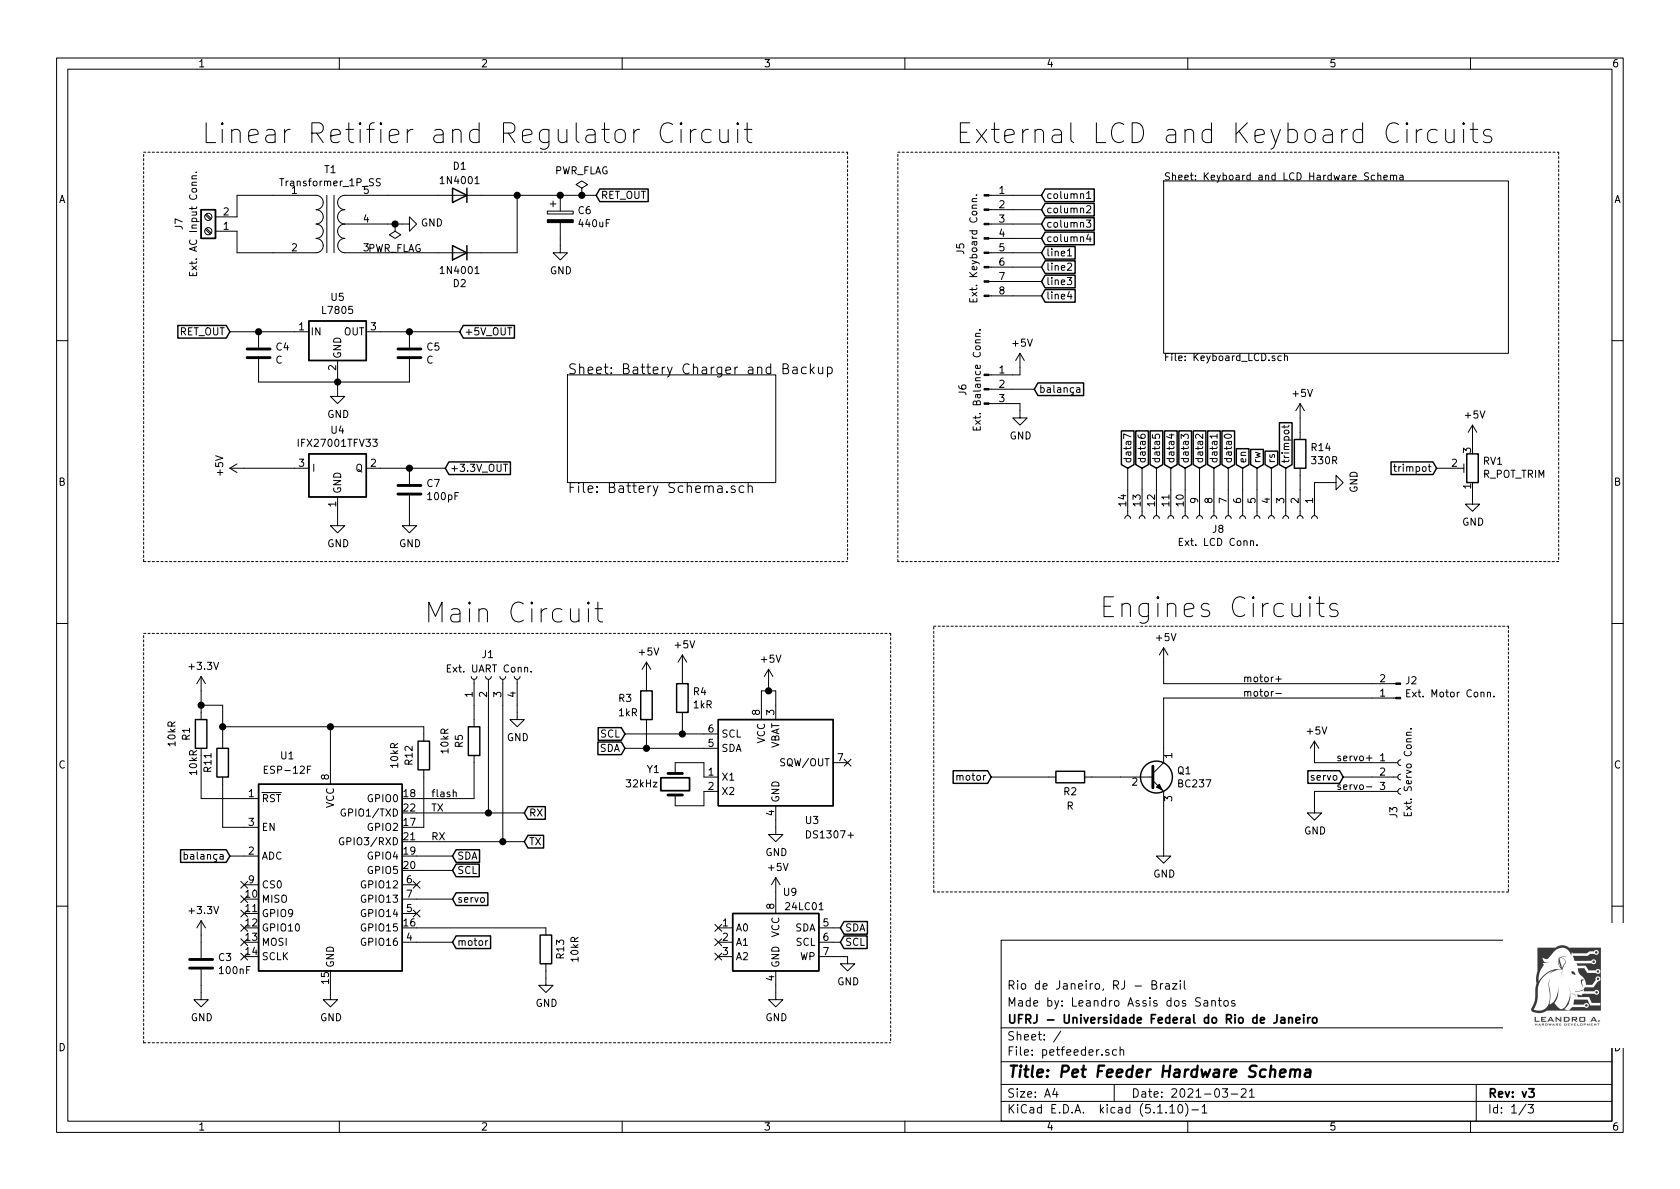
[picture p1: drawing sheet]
EESchema Schematic File Version 4
EELAYER 30 0
EELAYER END
$Descr A4 11693 8268
encoding utf-8
Sheet 1 3
Title "Pet Feeder Hardware Schema"
Date "2021-03-21"
Rev "v3"
Comp "UFRJ - Universidade Federal do Rio de Janeiro"
Comment1 "Made by: Leandro Assis dos Santos"
Comment2 "Rio de Janeiro, RJ - Brazil"
Comment3 ""
Comment4 ""
$EndDescr
$Comp
L Regulator_Linear:L7805 U5
U 1 1
P 2350 2300
F 0 "U5" H 2350 2542 50  0000 C CNN
F 1 "L7805" H 2350 2451 50  0000 C CNN
F 2 "" H 2375 2150 50  0001 L CIN
F 3 "http://www.st.com/content/ccc/resource/technical/document/datasheet/41/4f/b3/b0/12/d4/47/88/CD00000444.pdf/files/CD00000444.pdf/jcr:content/translations/en.CD00000444.pdf" H 2350 2250 50  0001 C CNN
	1    2350 2300
	1    0    0    -1  
$EndComp
Wire Wire Line
	4900 5600 4900 5500
Wire Wire Line
	4700 5600 4900 5600
Wire Wire Line
	4900 5300 4900 5400
Wire Wire Line
	4700 5300 4900 5300
Text Notes 7650 4300 0    138  ~ 0
Engines Circuits
Wire Notes Line
	6500 6200 6500 4350
Wire Notes Line
	10500 6200 6500 6200
Wire Notes Line
	10500 4350 10500 6200
Wire Notes Line
	6500 4350 10500 4350
Wire Wire Line
	8100 4850 9550 4850
Wire Wire Line
	8100 4750 9550 4750
Text Label 8650 4850 0    50   ~ 0
motor-
Text Label 8650 4750 0    50   ~ 0
motor+
Wire Wire Line
	8100 5900 8100 5600
$Comp
L power:GND #PWR08
U 1 1
P 8100 5900
F 0 "#PWR08" H 8100 5650 50  0001 C CNN
F 1 "GND" H 8105 5727 50  0000 C CNN
F 2 "" H 8100 5900 50  0001 C CNN
F 3 "" H 8100 5900 50  0001 C CNN
	1    8100 5900
	1    0    0    -1  
$EndComp
Wire Wire Line
	8100 5200 8100 4850
Wire Wire Line
	8100 4600 8100 4750
$Comp
L Connector:Conn_01x02_Male J2
U 1 1
P 9750 4850
F 0 "J2" H 9722 4732 50  0000 R CNN
F 1 "Ext. Motor Conn." H 9722 4823 50  0000 R CNN
F 2 "" H 9750 4850 50  0001 C CNN
F 3 "~" H 9750 4850 50  0001 C CNN
	1    9750 4850
	-1   0    0    1   
$EndComp
Wire Wire Line
	6900 5400 7300 5400
Text GLabel 6900 5400 0    50   Input ~ 0
motor
NoConn ~ 5900 5300
Wire Wire Line
	3300 5300 3300 5550
Wire Wire Line
	3300 4900 3300 5000
$Comp
L Device:R R5
U 1 1
P 3300 5150
F 0 "R5" V 3400 5150 50  0000 C CNN
F 1 "10kR" V 3500 5150 50  0000 C CNN
F 2 "" V 3230 5150 50  0001 C CNN
F 3 "~" H 3300 5150 50  0001 C CNN
	1    3300 5150
	-1   0    0    1   
$EndComp
Wire Wire Line
	4500 4700 4500 4750
Wire Wire Line
	5350 4800 5400 4800
Connection ~ 5350 4800
Wire Wire Line
	5350 4750 5350 4800
Wire Wire Line
	5300 4800 5350 4800
Wire Wire Line
	4750 4700 4750 4650
$Comp
L power:+5V #PWR07
U 1 1
P 4750 4650
F 0 "#PWR07" H 4750 4500 50  0001 C CNN
F 1 "+5V" H 4765 4823 50  0000 C CNN
F 2 "" H 4750 4650 50  0001 C CNN
F 3 "" H 4750 4650 50  0001 C CNN
	1    4750 4650
	1    0    0    -1  
$EndComp
$Comp
L power:+5V #PWR06
U 1 1
P 4500 4700
F 0 "#PWR06" H 4500 4550 50  0001 C CNN
F 1 "+5V" H 4515 4873 50  0000 C CNN
F 2 "" H 4500 4700 50  0001 C CNN
F 3 "" H 4500 4700 50  0001 C CNN
	1    4500 4700
	1    0    0    -1  
$EndComp
$Comp
L power:+5V #PWR04
U 1 1
P 5350 4750
F 0 "#PWR04" H 5350 4600 50  0001 C CNN
F 1 "+5V" H 5365 4923 50  0000 C CNN
F 2 "" H 5350 4750 50  0001 C CNN
F 3 "" H 5350 4750 50  0001 C CNN
	1    5350 4750
	1    0    0    -1  
$EndComp
Wire Wire Line
	4750 5100 4900 5100
Wire Wire Line
	4750 5000 4750 5100
Wire Wire Line
	4500 5200 4900 5200
Wire Wire Line
	4500 5050 4500 5200
$Comp
L Device:R R4
U 1 1
P 4750 4850
F 0 "R4" H 4820 4896 50  0000 L CNN
F 1 "1kR" H 4820 4805 50  0000 L CNN
F 2 "" V 4680 4850 50  0001 C CNN
F 3 "~" H 4750 4850 50  0001 C CNN
	1    4750 4850
	1    0    0    -1  
$EndComp
$Comp
L Device:R R3
U 1 1
P 4500 4900
F 0 "R3" H 4300 4950 50  0000 L CNN
F 1 "1kR" H 4300 4850 50  0000 L CNN
F 2 "" V 4430 4900 50  0001 C CNN
F 3 "~" H 4500 4900 50  0001 C CNN
	1    4500 4900
	1    0    0    -1  
$EndComp
Wire Wire Line
	1700 5950 1600 5950
Text GLabel 1600 5950 0    50   Input ~ 0
balança
NoConn ~ 1700 6650
NoConn ~ 1700 6550
NoConn ~ 1700 6450
NoConn ~ 1700 6350
NoConn ~ 1700 6250
NoConn ~ 1700 6150
Text Notes 2950 4550 0    138  ~ 0
Main Circuit\n\n
Wire Notes Line
	1000 7250 1000 4400
Wire Notes Line
	6200 4400 6200 7250
Wire Wire Line
	2300 6900 2300 6850
Text GLabel 3150 6550 2    50   Input ~ 0
motor
Text Label 3000 5550 0    50   ~ 0
flash
Wire Wire Line
	2900 5550 3300 5550
Wire Wire Line
	2900 5850 3500 5850
Wire Wire Line
	2900 5650 3400 5650
Text Label 3000 5850 0    50   ~ 0
RX
Text Label 3000 5650 0    50   ~ 0
TX
Wire Wire Line
	3500 5850 3500 4900
Wire Wire Line
	3400 5650 3400 4900
Connection ~ 1400 4900
Wire Wire Line
	1400 4950 1400 4900
Wire Wire Line
	1400 4900 1400 4800
$Comp
L Device:R R1
U 1 1
P 1400 5100
F 0 "R1" V 1500 5100 50  0000 C CNN
F 1 "10kR" V 1600 5100 50  0000 C CNN
F 2 "" V 1330 5100 50  0001 C CNN
F 3 "~" H 1400 5100 50  0001 C CNN
	1    1400 5100
	-1   0    0    1   
$EndComp
Wire Wire Line
	5400 4800 5400 4900
Wire Wire Line
	5300 4900 5300 4800
Wire Wire Line
	7600 5400 7800 5400
Wire Wire Line
	5400 5750 5400 5700
$Comp
L Device:R R2
U 1 1
P 7450 5400
F 0 "R2" V 7550 5400 50  0000 C CNN
F 1 "R" V 7650 5400 50  0000 C CNN
F 2 "" V 7380 5400 50  0001 C CNN
F 3 "~" H 7450 5400 50  0001 C CNN
	1    7450 5400
	0    1    1    0   
$EndComp
$Comp
L Transistor_BJT:BC237 Q1
U 1 1
P 8000 5400
F 0 "Q1" H 8191 5446 50  0000 L CNN
F 1 "BC237" H 8191 5355 50  0000 L CNN
F 2 "Package_TO_SOT_THT:TO-92_Inline" H 8200 5325 50  0001 L CIN
F 3 "http://www.onsemi.com/pub_link/Collateral/BC237-D.PDF" H 8000 5400 50  0001 L CNN
	1    8000 5400
	1    0    0    -1  
$EndComp
$Comp
L power:+3.3V #PWR01
U 1 1
P 1400 4800
F 0 "#PWR01" H 1400 4650 50  0001 C CNN
F 1 "+3.3V" H 1415 4973 50  0000 C CNN
F 2 "" H 1400 4800 50  0001 C CNN
F 3 "" H 1400 4800 50  0001 C CNN
	1    1400 4800
	1    0    0    -1  
$EndComp
$Comp
L power:GND #PWR03
U 1 1
P 2300 6900
F 0 "#PWR03" H 2300 6650 50  0001 C CNN
F 1 "GND" H 2305 6727 50  0000 C CNN
F 2 "" H 2300 6900 50  0001 C CNN
F 3 "" H 2300 6900 50  0001 C CNN
	1    2300 6900
	1    0    0    -1  
$EndComp
$Comp
L power:GND #PWR05
U 1 1
P 5400 5750
F 0 "#PWR05" H 5400 5500 50  0001 C CNN
F 1 "GND" H 5405 5577 50  0000 C CNN
F 2 "" H 5400 5750 50  0001 C CNN
F 3 "" H 5400 5750 50  0001 C CNN
	1    5400 5750
	1    0    0    -1  
$EndComp
$Comp
L Timer_RTC:DS1307+ U3
U 1 1
P 5400 5300
F 0 "U3" H 5600 4900 50  0000 L CNN
F 1 "DS1307+" H 5600 4800 50  0000 L CNN
F 2 "Package_DIP:DIP-8_W7.62mm" H 5400 4800 50  0001 C CNN
F 3 "https://datasheets.maximintegrated.com/en/ds/DS1307.pdf" H 5400 5100 50  0001 C CNN
	1    5400 5300
	1    0    0    -1  
$EndComp
$Comp
L RF_Module:ESP-12F U1
U 1 1
P 2300 6150
F 0 "U1" H 2000 7050 50  0000 C CNN
F 1 "ESP-12F" H 2000 6950 50  0000 C CNN
F 2 "RF_Module:ESP-12E" H 2300 6150 50  0001 C CNN
F 3 "http://wiki.ai-thinker.com/_media/esp8266/esp8266_series_modules_user_manual_v1.1.pdf" H 1950 6250 50  0001 C CNN
	1    2300 6150
	1    0    0    -1  
$EndComp
Wire Notes Line
	6250 1050 10850 1050
Wire Notes Line
	10850 1050 10850 3900
Wire Notes Line
	10850 3900 6250 3900
Wire Notes Line
	6250 3900 6250 1050
Text Notes 6650 1000 0    138  ~ 0
External LCD and Keyboard Circuits
Wire Wire Line
	7050 2050 7250 2050
Wire Wire Line
	7050 1950 7250 1950
Wire Wire Line
	7050 1850 7250 1850
Wire Wire Line
	7050 1750 7250 1750
Wire Wire Line
	7050 1650 7250 1650
Wire Wire Line
	7050 1550 7250 1550
Wire Wire Line
	7050 1450 7250 1450
Wire Wire Line
	7050 1350 7250 1350
Text GLabel 7250 2050 2    50   Input ~ 0
line4
Text GLabel 7250 1950 2    50   Input ~ 0
line3
Text GLabel 7250 1850 2    50   Input ~ 0
line2
Text GLabel 7250 1750 2    50   Input ~ 0
line1
Text GLabel 7250 1650 2    50   Input ~ 0
column4
Text GLabel 7250 1550 2    50   Input ~ 0
column3
Text GLabel 7250 1450 2    50   Input ~ 0
column2
Text GLabel 7250 1350 2    50   Input ~ 0
column1
Wire Wire Line
	7100 2800 7100 2850
Wire Wire Line
	7050 2800 7100 2800
$Comp
L power:GND #PWR0102
U 1 1
P 7100 2850
F 0 "#PWR0102" H 7100 2600 50  0001 C CNN
F 1 "GND" H 7105 2677 50  0000 C CNN
F 2 "" H 7100 2850 50  0001 C CNN
F 3 "" H 7100 2850 50  0001 C CNN
	1    7100 2850
	1    0    0    -1  
$EndComp
Wire Wire Line
	7100 2600 7100 2550
Wire Wire Line
	7050 2600 7100 2600
$Comp
L power:+5V #PWR0101
U 1 1
P 7100 2550
F 0 "#PWR0101" H 7100 2400 50  0001 C CNN
F 1 "+5V" H 7115 2723 50  0000 C CNN
F 2 "" H 7100 2550 50  0001 C CNN
F 3 "" H 7100 2550 50  0001 C CNN
	1    7100 2550
	1    0    0    -1  
$EndComp
$Comp
L Connector:Conn_01x08_Male J5
U 1 1
P 6850 1650
F 0 "J5" V 6685 1578 50  0000 C CNN
F 1 "Ext. Keyboard Conn." V 6776 1578 50  0000 C CNN
F 2 "" H 6850 1650 50  0001 C CNN
F 3 "~" H 6850 1650 50  0001 C CNN
	1    6850 1650
	1    0    0    -1  
$EndComp
$Comp
L Connector:Conn_01x03_Male J6
U 1 1
P 6850 2700
F 0 "J6" V 6700 2650 50  0000 L CNN
F 1 "Ext. Balance Conn." V 6800 2400 50  0000 L CNN
F 2 "" H 6850 2700 50  0001 C CNN
F 3 "~" H 6850 2700 50  0001 C CNN
	1    6850 2700
	1    0    0    -1  
$EndComp
Text GLabel 7200 2700 2    50   Input ~ 0
balança
Wire Wire Line
	7200 2700 7050 2700
Wire Wire Line
	9150 5500 9550 5500
Wire Wire Line
	9150 5600 9150 5500
Wire Wire Line
	9150 5300 9550 5300
Wire Wire Line
	9150 5250 9150 5300
Text Label 9300 5300 0    50   ~ 0
servo+
Text Label 9300 5500 0    50   ~ 0
servo-
Wire Wire Line
	9350 5400 9550 5400
Text GLabel 9350 5400 0    50   Input ~ 0
servo
$Comp
L power:GND #PWR010
U 1 1
P 9150 5600
F 0 "#PWR010" H 9150 5350 50  0001 C CNN
F 1 "GND" H 9155 5427 50  0000 C CNN
F 2 "" H 9150 5600 50  0001 C CNN
F 3 "" H 9150 5600 50  0001 C CNN
	1    9150 5600
	1    0    0    -1  
$EndComp
$Comp
L power:+5V #PWR09
U 1 1
P 9150 5250
F 0 "#PWR09" H 9150 5100 50  0001 C CNN
F 1 "+5V" H 9165 5423 50  0000 C CNN
F 2 "" H 9150 5250 50  0001 C CNN
F 3 "" H 9150 5250 50  0001 C CNN
	1    9150 5250
	1    0    0    -1  
$EndComp
$Comp
L Connector:Conn_01x03_Female J3
U 1 1
P 9750 5400
F 0 "J3" V 9700 5200 50  0000 R CNN
F 1 "Ext. Servo Conn." V 9800 5750 50  0000 R CNN
F 2 "" H 9750 5400 50  0001 C CNN
F 3 "~" H 9750 5400 50  0001 C CNN
	1    9750 5400
	1    0    0    -1  
$EndComp
$Comp
L power:GND #PWR021
U 1 1
P 1400 6900
F 0 "#PWR021" H 1400 6650 50  0001 C CNN
F 1 "GND" H 1405 6727 50  0000 C CNN
F 2 "" H 1400 6900 50  0001 C CNN
F 3 "" H 1400 6900 50  0001 C CNN
	1    1400 6900
	1    0    0    -1  
$EndComp
$Comp
L power:+3.3V #PWR020
U 1 1
P 1400 6500
F 0 "#PWR020" H 1400 6350 50  0001 C CNN
F 1 "+3.3V" H 1415 6673 50  0000 C CNN
F 2 "" H 1400 6500 50  0001 C CNN
F 3 "" H 1400 6500 50  0001 C CNN
	1    1400 6500
	1    0    0    -1  
$EndComp
$Comp
L Device:C C3
U 1 1
P 1400 6700
F 0 "C3" H 1515 6746 50  0000 L CNN
F 1 "100nF" H 1515 6655 50  0000 L CNN
F 2 "" H 1438 6550 50  0001 C CNN
F 3 "~" H 1400 6700 50  0001 C CNN
	1    1400 6700
	1    0    0    -1  
$EndComp
Wire Wire Line
	1400 6900 1400 6850
Wire Wire Line
	1400 6550 1400 6500
$Sheet
S 8100 1250 2400 1200
U 6178AA22
F0 "Keyboard and LCD Hardware Schema" 50
F1 "Keyboard_LCD.sch" 50
$EndSheet
$Comp
L Connector:Conn_01x04_Female J1
U 1 1
P 3400 4700
F 0 "J1" V 3550 4750 50  0000 R CNN
F 1 "Ext. UART Conn." V 3450 5000 50  0000 R CNN
F 2 "" H 3400 4700 50  0001 C CNN
F 3 "~" H 3400 4700 50  0001 C CNN
	1    3400 4700
	0    -1   -1   0   
$EndComp
$Comp
L power:GND #PWR024
U 1 1
P 3600 4950
F 0 "#PWR024" H 3600 4700 50  0001 C CNN
F 1 "GND" H 3605 4777 50  0000 C CNN
F 2 "" H 3600 4950 50  0001 C CNN
F 3 "" H 3600 4950 50  0001 C CNN
	1    3600 4950
	1    0    0    -1  
$EndComp
Wire Wire Line
	3600 4950 3600 4900
$Comp
L Diode:1N4001 D1
U 1 1
P 3200 1350
F 0 "D1" H 3200 1150 50  0000 C CNN
F 1 "1N4001" H 3200 1250 50  0000 C CNN
F 2 "Diode_THT:D_DO-41_SOD81_P10.16mm_Horizontal" H 3200 1175 50  0001 C CNN
F 3 "http://www.vishay.com/docs/88503/1n4001.pdf" H 3200 1350 50  0001 C CNN
	1    3200 1350
	-1   0    0    1   
$EndComp
$Comp
L power:+5V #PWR025
U 1 1
P 8100 4600
F 0 "#PWR025" H 8100 4450 50  0001 C CNN
F 1 "+5V" H 8115 4773 50  0000 C CNN
F 2 "" H 8100 4600 50  0001 C CNN
F 3 "" H 8100 4600 50  0001 C CNN
	1    8100 4600
	1    0    0    -1  
$EndComp
$Comp
L Regulator_Linear:IFX27001TFV33 U4
U 1 1
P 2350 3250
F 0 "U4" H 2350 3517 50  0000 C CNN
F 1 "IFX27001TFV33" H 2350 3426 50  0000 C CNN
F 2 "Package_TO_SOT_SMD:TO-252-3_TabPin2" H 2350 3200 50  0001 C CNN
F 3 "https://static6.arrow.com/aropdfconversion/dc75757ae45a88e5f69bdce3f2a651a5fe0ca07d/ifx27001_ds_10.pdf" H 2350 3200 50  0001 C CNN
	1    2350 3250
	1    0    0    -1  
$EndComp
$Comp
L Device:Transformer_1P_SS T1
U 1 1
P 2300 1550
F 0 "T1" H 2300 1931 50  0000 C CNN
F 1 "Transformer_1P_SS" H 2300 1840 50  0000 C CNN
F 2 "" H 2300 1550 50  0001 C CNN
F 3 "~" H 2300 1550 50  0001 C CNN
	1    2300 1550
	1    0    0    -1  
$EndComp
$Comp
L Diode:1N4001 D2
U 1 1
P 3200 1750
F 0 "D2" H 3200 1967 50  0000 C CNN
F 1 "1N4001" H 3200 1876 50  0000 C CNN
F 2 "Diode_THT:D_DO-41_SOD81_P10.16mm_Horizontal" H 3200 1575 50  0001 C CNN
F 3 "http://www.vishay.com/docs/88503/1n4001.pdf" H 3200 1750 50  0001 C CNN
	1    3200 1750
	-1   0    0    1   
$EndComp
Wire Wire Line
	2700 1350 3050 1350
Wire Wire Line
	3050 1750 2700 1750
Wire Wire Line
	3350 1350 3600 1350
Wire Wire Line
	3600 1350 3600 1750
Wire Wire Line
	3600 1750 3350 1750
$Comp
L Device:CP C6
U 1 1
P 3900 1500
F 0 "C6" H 4018 1546 50  0000 L CNN
F 1 "440uF" H 4018 1455 50  0000 L CNN
F 2 "" H 3938 1350 50  0001 C CNN
F 3 "~" H 3900 1500 50  0001 C CNN
	1    3900 1500
	1    0    0    -1  
$EndComp
Wire Wire Line
	3600 1350 3900 1350
Connection ~ 3600 1350
$Comp
L Device:C C4
U 1 1
P 1800 2450
F 0 "C4" H 1915 2496 50  0000 L CNN
F 1 "C" H 1915 2405 50  0000 L CNN
F 2 "" H 1838 2300 50  0001 C CNN
F 3 "~" H 1800 2450 50  0001 C CNN
	1    1800 2450
	1    0    0    -1  
$EndComp
$Comp
L Device:C C5
U 1 1
P 2850 2450
F 0 "C5" H 2965 2496 50  0000 L CNN
F 1 "C" H 2965 2405 50  0000 L CNN
F 2 "" H 2888 2300 50  0001 C CNN
F 3 "~" H 2850 2450 50  0001 C CNN
	1    2850 2450
	1    0    0    -1  
$EndComp
$Comp
L Device:C C7
U 1 1
P 2850 3400
F 0 "C7" H 2965 3446 50  0000 L CNN
F 1 "100pF" H 2965 3355 50  0000 L CNN
F 2 "" H 2888 3250 50  0001 C CNN
F 3 "~" H 2850 3400 50  0001 C CNN
	1    2850 3400
	1    0    0    -1  
$EndComp
Wire Wire Line
	2650 3250 2850 3250
Wire Wire Line
	1800 2300 2050 2300
$Comp
L power:GND #PWR02
U 1 1
P 2800 1550
F 0 "#PWR02" H 2800 1300 50  0001 C CNN
F 1 "GND" V 2805 1422 50  0000 R CNN
F 2 "" H 2800 1550 50  0001 C CNN
F 3 "" H 2800 1550 50  0001 C CNN
	1    2800 1550
	0    -1   -1   0   
$EndComp
Wire Wire Line
	2700 1550 2750 1550
$Comp
L power:GND #PWR023
U 1 1
P 3900 1700
F 0 "#PWR023" H 3900 1450 50  0001 C CNN
F 1 "GND" H 3905 1527 50  0000 C CNN
F 2 "" H 3900 1700 50  0001 C CNN
F 3 "" H 3900 1700 50  0001 C CNN
	1    3900 1700
	1    0    0    -1  
$EndComp
Wire Wire Line
	3900 1700 3900 1650
$Comp
L power:GND #PWR022
U 1 1
P 2350 2700
F 0 "#PWR022" H 2350 2450 50  0001 C CNN
F 1 "GND" H 2355 2527 50  0000 C CNN
F 2 "" H 2350 2700 50  0001 C CNN
F 3 "" H 2350 2700 50  0001 C CNN
	1    2350 2700
	1    0    0    -1  
$EndComp
Wire Wire Line
	1800 2600 1800 2650
Wire Wire Line
	1800 2650 2350 2650
Wire Wire Line
	2850 2650 2850 2600
Wire Wire Line
	2350 2600 2350 2650
Connection ~ 2350 2650
Wire Wire Line
	2350 2650 2850 2650
Wire Wire Line
	2350 3600 2350 3550
Wire Wire Line
	2850 3600 2850 3550
$Comp
L Connector:Screw_Terminal_01x02 J7
U 1 1
P 1450 1600
F 0 "J7" V 1650 1550 50  0000 C CNN
F 1 "Ext. AC Input Conn." V 1550 1550 50  0000 C CNN
F 2 "" H 1450 1600 50  0001 C CNN
F 3 "~" H 1450 1600 50  0001 C CNN
	1    1450 1600
	-1   0    0    1   
$EndComp
Wire Wire Line
	1650 1500 1650 1350
Wire Wire Line
	1650 1350 1900 1350
Wire Wire Line
	1650 1600 1650 1750
Wire Wire Line
	1650 1750 1900 1750
Text GLabel 4150 1350 2    50   Input ~ 0
RET_OUT
Wire Wire Line
	3900 1350 4050 1350
Connection ~ 3900 1350
Text GLabel 1600 2300 0    50   Input ~ 0
RET_OUT
Wire Wire Line
	1600 2300 1800 2300
Connection ~ 1800 2300
$Comp
L Connector:Conn_01x14_Female J8
U 1 1
P 8550 3600
F 0 "J8" V 8623 3530 50  0000 C CNN
F 1 "Ext. LCD Conn." V 8714 3530 50  0000 C CNN
F 2 "" H 8550 3600 50  0001 C CNN
F 3 "~" H 8550 3600 50  0001 C CNN
	1    8550 3600
	0    1    1    0   
$EndComp
Text GLabel 3200 2300 2    50   Input ~ 0
+5V_OUT
Text GLabel 3100 3250 2    50   Input ~ 0
+3.3V_OUT
Connection ~ 2850 3250
$Comp
L power:PWR_FLAG #FLG0101
U 1 1
P 4050 1350
F 0 "#FLG0101" H 4050 1425 50  0001 C CNN
F 1 "PWR_FLAG" H 4050 1523 50  0000 C CNN
F 2 "" H 4050 1350 50  0001 C CNN
F 3 "~" H 4050 1350 50  0001 C CNN
	1    4050 1350
	1    0    0    -1  
$EndComp
Connection ~ 4050 1350
Wire Wire Line
	4050 1350 4150 1350
Wire Wire Line
	2650 2300 2850 2300
Wire Wire Line
	2850 3250 3100 3250
$Comp
L power:PWR_FLAG #FLG0102
U 1 1
P 2750 1550
F 0 "#FLG0102" H 2750 1625 50  0001 C CNN
F 1 "PWR_FLAG" H 2750 1723 50  0000 C CNN
F 2 "" H 2750 1550 50  0001 C CNN
F 3 "~" H 2750 1550 50  0001 C CNN
	1    2750 1550
	-1   0    0    1   
$EndComp
Connection ~ 2750 1550
Wire Wire Line
	2750 1550 2800 1550
Wire Notes Line
	1000 3900 1000 1050
Text Notes 1400 1000 0    138  ~ 0
Linear Retifier and Regulator Circuit\n
$Sheet
S 3950 2600 1450 750 
U 618F8930
F0 "Battery Charger and Backup" 69
F1 "Battery Schema.sch" 69
$EndSheet
Wire Notes Line
	1000 1050 5900 1050
Wire Notes Line
	5900 1050 5900 3900
Wire Notes Line
	1000 3900 5900 3900
Wire Wire Line
	2850 2300 3200 2300
Connection ~ 2850 2300
Wire Wire Line
	2350 2700 2350 2650
$Comp
L power:+5V #PWR026
U 1 1
P 1700 3250
F 0 "#PWR026" H 1700 3100 50  0001 C CNN
F 1 "+5V" H 1715 3423 50  0000 C CNN
F 2 "" H 1700 3250 50  0001 C CNN
F 3 "" H 1700 3250 50  0001 C CNN
	1    1700 3250
	0    -1   -1   0   
$EndComp
Wire Wire Line
	1700 3250 2050 3250
$Comp
L power:GND #PWR027
U 1 1
P 2350 3600
F 0 "#PWR027" H 2350 3350 50  0001 C CNN
F 1 "GND" H 2355 3427 50  0000 C CNN
F 2 "" H 2350 3600 50  0001 C CNN
F 3 "" H 2350 3600 50  0001 C CNN
	1    2350 3600
	1    0    0    -1  
$EndComp
$Comp
L power:GND #PWR028
U 1 1
P 2850 3600
F 0 "#PWR028" H 2850 3350 50  0001 C CNN
F 1 "GND" H 2855 3427 50  0000 C CNN
F 2 "" H 2850 3600 50  0001 C CNN
F 3 "" H 2850 3600 50  0001 C CNN
	1    2850 3600
	1    0    0    -1  
$EndComp
Text GLabel 3150 6250 2    50   Input ~ 0
servo
$Comp
L Device:R R13
U 1 1
P 3800 6600
F 0 "R13" V 3900 6600 50  0000 C CNN
F 1 "10kR" V 4000 6600 50  0000 C CNN
F 2 "" V 3730 6600 50  0001 C CNN
F 3 "~" H 3800 6600 50  0001 C CNN
	1    3800 6600
	1    0    0    -1  
$EndComp
$Comp
L power:GND #PWR039
U 1 1
P 3800 6800
F 0 "#PWR039" H 3800 6550 50  0001 C CNN
F 1 "GND" H 3805 6627 50  0000 C CNN
F 2 "" H 3800 6800 50  0001 C CNN
F 3 "" H 3800 6800 50  0001 C CNN
	1    3800 6800
	1    0    0    -1  
$EndComp
Wire Wire Line
	3800 6800 3800 6750
$Comp
L Device:R R11
U 1 1
P 1550 5300
F 0 "R11" V 1650 5300 50  0000 C CNN
F 1 "10kR" V 1750 5300 50  0000 C CNN
F 2 "" V 1480 5300 50  0001 C CNN
F 3 "~" H 1550 5300 50  0001 C CNN
	1    1550 5300
	-1   0    0    1   
$EndComp
Wire Wire Line
	1400 5250 1400 5550
Wire Wire Line
	1400 5550 1700 5550
Wire Wire Line
	1550 5450 1550 5750
Wire Wire Line
	1550 5750 1700 5750
Wire Wire Line
	1550 4900 1550 5050
Wire Wire Line
	1400 4900 1550 4900
Wire Wire Line
	1550 5050 2300 5050
Connection ~ 1550 5050
Wire Wire Line
	1550 5050 1550 5150
Wire Wire Line
	2300 5050 2300 5350
$Comp
L Device:R R12
U 1 1
P 2950 5250
F 0 "R12" V 3050 5250 50  0000 C CNN
F 1 "10kR" V 3150 5250 50  0000 C CNN
F 2 "" V 2880 5250 50  0001 C CNN
F 3 "~" H 2950 5250 50  0001 C CNN
	1    2950 5250
	-1   0    0    1   
$EndComp
Wire Wire Line
	2300 5050 2950 5050
Connection ~ 2300 5050
Wire Wire Line
	2950 5750 2900 5750
Wire Wire Line
	2950 5400 2950 5750
Wire Wire Line
	2950 5100 2950 5050
$Comp
L power:GND #PWR043
U 1 1
P 9250 3350
F 0 "#PWR043" H 9250 3100 50  0001 C CNN
F 1 "GND" H 9255 3177 50  0000 C CNN
F 2 "" H 9250 3350 50  0001 C CNN
F 3 "" H 9250 3350 50  0001 C CNN
	1    9250 3350
	0    -1   -1   0   
$EndComp
$Comp
L power:+5V #PWR042
U 1 1
P 9050 2900
F 0 "#PWR042" H 9050 2750 50  0001 C CNN
F 1 "+5V" H 9065 3073 50  0000 C CNN
F 2 "" H 9050 2900 50  0001 C CNN
F 3 "" H 9050 2900 50  0001 C CNN
	1    9050 2900
	1    0    0    -1  
$EndComp
$Comp
L Device:R R14
U 1 1
P 9050 3150
F 0 "R14" H 9120 3196 50  0000 L CNN
F 1 "330R" H 9120 3105 50  0000 L CNN
F 2 "" V 8980 3150 50  0001 C CNN
F 3 "~" H 9050 3150 50  0001 C CNN
	1    9050 3150
	1    0    0    -1  
$EndComp
Wire Wire Line
	9150 3400 9150 3350
Wire Wire Line
	9150 3350 9250 3350
Wire Wire Line
	9050 3400 9050 3300
Wire Wire Line
	9050 3000 9050 2900
$Comp
L Device:R_POT_TRIM RV1
U 1 1
P 10250 3250
F 0 "RV1" H 10180 3204 50  0000 R CNN
F 1 "R_POT_TRIM" H 10180 3295 50  0000 R CNN
F 2 "" H 10250 3250 50  0001 C CNN
F 3 "~" H 10250 3250 50  0001 C CNN
	1    10250 3250
	-1   0    0    1   
$EndComp
$Comp
L power:GND #PWR045
U 1 1
P 10250 3450
F 0 "#PWR045" H 10250 3200 50  0001 C CNN
F 1 "GND" H 10255 3277 50  0000 C CNN
F 2 "" H 10250 3450 50  0001 C CNN
F 3 "" H 10250 3450 50  0001 C CNN
	1    10250 3450
	1    0    0    -1  
$EndComp
Wire Wire Line
	10250 3450 10250 3400
$Comp
L power:+5V #PWR044
U 1 1
P 10250 3050
F 0 "#PWR044" H 10250 2900 50  0001 C CNN
F 1 "+5V" H 10265 3223 50  0000 C CNN
F 2 "" H 10250 3050 50  0001 C CNN
F 3 "" H 10250 3050 50  0001 C CNN
	1    10250 3050
	1    0    0    -1  
$EndComp
Wire Wire Line
	10250 3100 10250 3050
Text GLabel 10000 3250 0    50   Input ~ 0
trimpot
Wire Wire Line
	10000 3250 10100 3250
Text GLabel 8950 3250 1    50   Input ~ 0
trimpot
Wire Wire Line
	8950 3400 8950 3250
Text GLabel 8850 3250 1    50   Input ~ 0
rs
Wire Wire Line
	8850 3400 8850 3250
Text GLabel 8650 3250 1    50   Input ~ 0
en
Wire Wire Line
	8650 3400 8650 3250
Text GLabel 8150 3250 1    50   Input ~ 0
data4
Text GLabel 8050 3250 1    50   Input ~ 0
data5
Text GLabel 7950 3250 1    50   Input ~ 0
data6
Text GLabel 7850 3250 1    50   Input ~ 0
data7
Wire Wire Line
	7850 3400 7850 3250
Wire Wire Line
	7950 3400 7950 3250
Wire Wire Line
	8050 3400 8050 3250
Wire Wire Line
	8150 3400 8150 3250
$Comp
L Memory_EEPROM:24LC01 U9
U 1 1
P 5400 6550
F 0 "U9" H 5500 6900 50  0000 C CNN
F 1 "24LC01" H 5600 6800 50  0000 C CNN
F 2 "" H 5400 6550 50  0001 C CNN
F 3 "http://ww1.microchip.com/downloads/en/DeviceDoc/21711J.pdf" H 5400 6550 50  0001 C CNN
	1    5400 6550
	1    0    0    -1  
$EndComp
Text GLabel 3150 5950 2    50   Input ~ 0
SDA
Text GLabel 3150 6050 2    50   Input ~ 0
SCL
Wire Wire Line
	2900 5950 3150 5950
Wire Wire Line
	2900 6050 3150 6050
Text GLabel 4350 5100 0    50   Input ~ 0
SCL
Wire Wire Line
	4350 5100 4750 5100
Connection ~ 4750 5100
Text GLabel 4350 5200 0    50   Input ~ 0
SDA
Wire Wire Line
	4350 5200 4500 5200
Connection ~ 4500 5200
$Comp
L power:GND #PWR048
U 1 1
P 5400 6900
F 0 "#PWR048" H 5400 6650 50  0001 C CNN
F 1 "GND" H 5405 6727 50  0000 C CNN
F 2 "" H 5400 6900 50  0001 C CNN
F 3 "" H 5400 6900 50  0001 C CNN
	1    5400 6900
	1    0    0    -1  
$EndComp
$Comp
L power:+5V #PWR047
U 1 1
P 5400 6200
F 0 "#PWR047" H 5400 6050 50  0001 C CNN
F 1 "+5V" H 5415 6373 50  0000 C CNN
F 2 "" H 5400 6200 50  0001 C CNN
F 3 "" H 5400 6200 50  0001 C CNN
	1    5400 6200
	1    0    0    -1  
$EndComp
Wire Wire Line
	5400 6250 5400 6200
Wire Wire Line
	5400 6900 5400 6850
NoConn ~ 5000 6450
NoConn ~ 5000 6550
NoConn ~ 5000 6650
Text GLabel 5850 6450 2    50   Input ~ 0
SDA
Text GLabel 5850 6550 2    50   Input ~ 0
SCL
Wire Wire Line
	5800 6450 5850 6450
Wire Wire Line
	5800 6550 5850 6550
$Comp
L Device:Crystal Y1
U 1 1
P 4700 5450
F 0 "Y1" V 4800 5650 50  0000 R CNN
F 1 "32kHz" V 4700 5800 50  0000 R CNN
F 2 "" H 4700 5450 50  0001 C CNN
F 3 "~" H 4700 5450 50  0001 C CNN
	1    4700 5450
	0    -1   -1   0   
$EndComp
$Comp
L power:GND #PWR050
U 1 1
P 5900 6650
F 0 "#PWR050" H 5900 6400 50  0001 C CNN
F 1 "GND" H 5905 6477 50  0000 C CNN
F 2 "" H 5900 6650 50  0001 C CNN
F 3 "" H 5900 6650 50  0001 C CNN
	1    5900 6650
	1    0    0    -1  
$EndComp
Wire Wire Line
	5800 6650 5900 6650
Wire Notes Line
	1000 4400 6200 4400
Wire Notes Line
	1000 7250 6200 7250
Text GLabel 3650 5650 2    50   Input ~ 0
RX
Text GLabel 3650 5850 2    50   Input ~ 0
TX
Wire Wire Line
	3650 5850 3500 5850
Connection ~ 3500 5850
Wire Wire Line
	3650 5650 3400 5650
Connection ~ 3400 5650
NoConn ~ 2900 6150
NoConn ~ 2900 6350
Text GLabel 8550 3250 1    50   Input ~ 0
data0
Text GLabel 8450 3250 1    50   Input ~ 0
data1
Text GLabel 8350 3250 1    50   Input ~ 0
data2
Text GLabel 8250 3250 1    50   Input ~ 0
data3
Wire Wire Line
	8250 3400 8250 3250
Wire Wire Line
	8350 3400 8350 3250
Wire Wire Line
	8450 3400 8450 3250
Wire Wire Line
	8550 3400 8550 3250
Wire Wire Line
	2900 6250 3150 6250
Wire Wire Line
	2900 6450 3800 6450
Text GLabel 8750 3250 1    50   Input ~ 0
rw
Wire Wire Line
	8750 3250 8750 3400
Wire Wire Line
	3150 6550 2900 6550
$EndSCHEMATC
